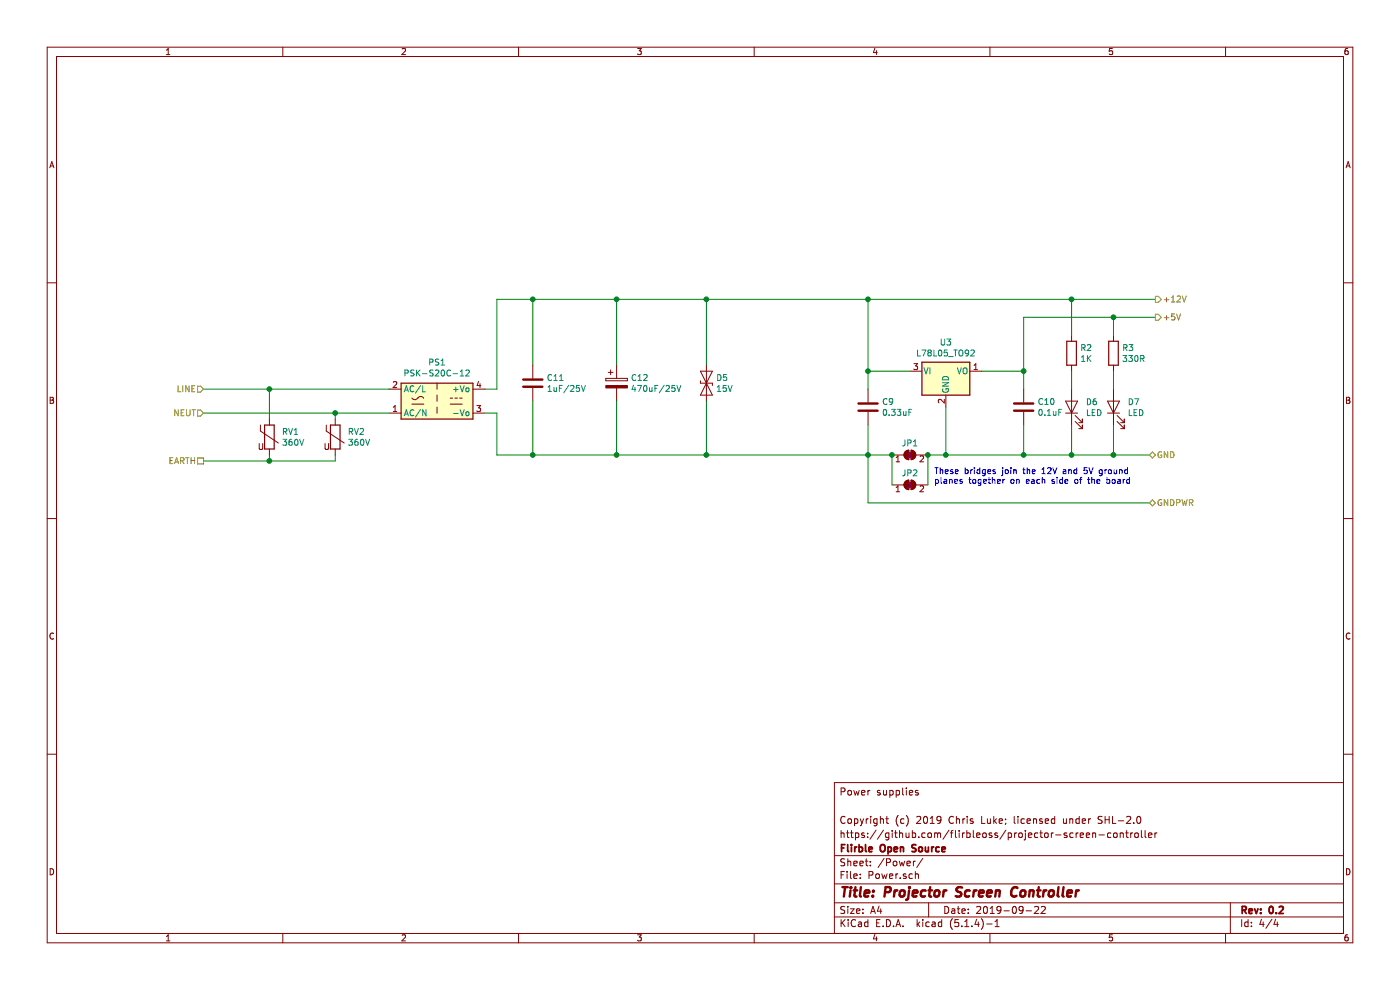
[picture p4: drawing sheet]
EESchema Schematic File Version 4
LIBS:projector-screen-controller-cache
EELAYER 30 0
EELAYER END
$Descr A4 11693 8268
encoding utf-8
Sheet 4 4
Title "Projector Screen Controller"
Date "2019-09-22"
Rev "0.2"
Comp "Flirble Open Source"
Comment1 "https://github.com/flirbleoss/projector-screen-controller"
Comment2 "Copyright (c) 2019 Chris Luke; licensed under SHL-2.0"
Comment3 ""
Comment4 "Power supplies"
$EndDescr
$Comp
L Regulator_Linear:L78L05_TO92 U3
U 1 1
P 7900 3100
F 0 "U3" H 7900 3342 50  0000 C CNN
F 1 "L78L05_TO92" H 7900 3251 50  0000 C CNN
F 2 "Package_TO_SOT_THT:TO-92L" H 7900 3325 50  0001 C CIN
F 3 "http://www.st.com/content/ccc/resource/technical/document/datasheet/15/55/e5/aa/23/5b/43/fd/CD00000446.pdf/files/CD00000446.pdf/jcr:content/translations/en.CD00000446.pdf" H 7900 3050 50  0001 C CNN
F 4 "ST" H 7900 3100 50  0001 C CNN "mfr"
F 5 "L78L05ABZ-TR" H 7900 3100 50  0001 C CNN "mpn"
F 6 "Mouser" H 7900 3100 50  0001 C CNN "Src1"
F 7 "511-L78L05ABZ-TR" H 7900 3100 50  0001 C CNN "Src1 Part"
F 8 "https://www.mouser.com/ProductDetail/511-L78L05ABZ-TR" H 7900 3100 50  0001 C CNN "Src1 URL"
	1    7900 3100
	1    0    0    -1  
$EndComp
Wire Wire Line
	7900 3400 7900 3800
Wire Wire Line
	8550 3100 8200 3100
Wire Wire Line
	7250 3100 7600 3100
$Comp
L Device:C C9
U 1 1
P 7250 3400
F 0 "C9" H 7365 3446 50  0000 L CNN
F 1 "0.33uF" H 7365 3355 50  0000 L CNN
F 2 "Capacitors_THT:C_Disc_D5.0mm_W2.5mm_P2.50mm" H 7288 3250 50  0001 C CNN
F 3 "~" H 7250 3400 50  0001 C CNN
F 4 "TDK" H 7250 3400 50  0001 C CNN "mfr"
F 5 "FG18X7R1H334KRT00" H 7250 3400 50  0001 C CNN "mpn"
F 6 "Mouser" H 7250 3400 50  0001 C CNN "Src1"
F 7 "810-FG18X7R1H334KRT0" H 7250 3400 50  0001 C CNN "Src1 Part"
F 8 "https://www.mouser.com/ProductDetail/810-FG18X7R1H334KRT0" H 7250 3400 50  0001 C CNN "Src1 URL"
	1    7250 3400
	1    0    0    -1  
$EndComp
$Comp
L Device:C C10
U 1 1
P 8550 3400
F 0 "C10" H 8665 3446 50  0000 L CNN
F 1 "0.1uF" H 8665 3355 50  0000 L CNN
F 2 "Capacitors_THT:C_Disc_D5.0mm_W2.5mm_P2.50mm" H 8588 3250 50  0001 C CNN
F 3 "~" H 8550 3400 50  0001 C CNN
F 4 "TDK" H 8550 3400 50  0001 C CNN "mfr"
F 5 "FG18X7R1H104KNT06" H 8550 3400 50  0001 C CNN "mpn"
F 6 "Mouser" H 8550 3400 50  0001 C CNN "Src1"
F 7 "810-FG18X7R1H104KNT6" H 8550 3400 50  0001 C CNN "Src1 Part"
F 8 "https://www.mouser.com/ProductDetail/810-FG18X7R1H104KNT6" H 8550 3400 50  0001 C CNN "Src1 URL"
	1    8550 3400
	1    0    0    -1  
$EndComp
Wire Wire Line
	8550 3550 8550 3800
Wire Wire Line
	8550 3800 7900 3800
Wire Wire Line
	7250 3800 7250 3550
Wire Wire Line
	7250 3100 7250 3250
Connection ~ 7250 3100
Wire Wire Line
	8550 3100 8550 3250
Connection ~ 8550 3100
$Comp
L Chris_Power:PSK-S20C-12 PS1
U 1 1
P 3650 3350
F 0 "PS1" H 3650 3675 50  0000 C CNN
F 1 "PSK-S20C-12" H 3650 3584 50  0000 C CNN
F 2 "Chris_Power:ACDC-Conv_CUI-PSK-S20C" H 3650 3050 50  0001 C CNN
F 3 "https://www.cui.com/product/resource/psk-s20c.pdf" H 4050 3000 50  0001 C CNN
F 4 "CUI" H 3650 3350 50  0001 C CNN "mfr"
F 5 "PSK-S20C-12" H 3650 3350 50  0001 C CNN "mpn"
F 6 "Mouser" H 3650 3350 50  0001 C CNN "Src1"
F 7 "490-PSK-S20C-12" H 3650 3350 50  0001 C CNN "Src1 Part"
F 8 "https://www.mouser.com/ProductDetail/490-PSK-S20C-12" H 3650 3350 50  0001 C CNN "Src1 URL"
	1    3650 3350
	1    0    0    -1  
$EndComp
$Comp
L Device:C C11
U 1 1
P 4450 3200
F 0 "C11" H 4565 3246 50  0000 L CNN
F 1 "1uF/25V" H 4565 3155 50  0000 L CNN
F 2 "Capacitors_THT:C_Disc_D5.0mm_W2.5mm_P2.50mm" H 4488 3050 50  0001 C CNN
F 3 "~" H 4450 3200 50  0001 C CNN
F 4 "TDK" H 4450 3200 50  0001 C CNN "mfr"
F 5 "FG18X7R1E105KRT00" H 4450 3200 50  0001 C CNN "mpn"
F 6 "Mouser" H 4450 3200 50  0001 C CNN "Src1"
F 7 "810-FG18X7R1E105KRT0" H 4450 3200 50  0001 C CNN "Src1 Part"
F 8 "https://www.mouser.com/ProductDetail/810-FG18X7R1E105KRT0" H 4450 3200 50  0001 C CNN "Src1 URL"
	1    4450 3200
	1    0    0    -1  
$EndComp
Wire Wire Line
	4050 3450 4150 3450
$Comp
L Device:CP C12
U 1 1
P 5150 3200
F 0 "C12" H 5268 3246 50  0000 L CNN
F 1 "470uF/25V" H 5268 3155 50  0000 L CNN
F 2 "Capacitor_THT:CP_Radial_D10.0mm_P2.50mm_P5.00mm" H 5188 3050 50  0001 C CNN
F 3 "https://www.mouser.com/datasheet/2/293/e-upw-1219485.pdf" H 5150 3200 50  0001 C CNN
F 4 "Nichicon" H 5150 3200 50  0001 C CNN "mfr"
F 5 "UPW1E471MPD" H 5150 3200 50  0001 C CNN "mpn"
F 6 "Mouser" H 5150 3200 50  0001 C CNN "Src1"
F 7 "647-UPW1E471MPD" H 5150 3200 50  0001 C CNN "Src1 Part"
F 8 "https://www.mouser.com/ProductDetail/647-UPW1E471MPD" H 5150 3200 50  0001 C CNN "Src1 URL"
	1    5150 3200
	1    0    0    -1  
$EndComp
Text HLabel 1700 3250 0    50   Input ~ 0
LINE
Text HLabel 1700 3450 0    50   Input ~ 0
NEUT
Wire Wire Line
	1700 3250 2250 3250
Wire Wire Line
	1700 3450 2800 3450
Text HLabel 9650 2500 2    50   Output ~ 0
+12V
Wire Wire Line
	7250 2500 7250 3100
Connection ~ 7250 2500
Wire Wire Line
	7250 2500 8950 2500
Text HLabel 9650 2650 2    50   Output ~ 0
+5V
Wire Wire Line
	8550 2650 8550 3100
Text HLabel 9600 3800 2    50   BiDi ~ 0
GND
Wire Wire Line
	8550 3800 8950 3800
Connection ~ 8550 3800
$Comp
L Device:Varistor RV?
U 1 1
P 2250 3650
AR Path="/5D700221" Ref="RV?"  Part="1" 
AR Path="/5D68B9FF/5D700221" Ref="RV1"  Part="1" 
F 0 "RV1" H 2353 3696 50  0000 L CNN
F 1 "360V" H 2353 3605 50  0000 L CNN
F 2 "Varistors:RV_Disc_D15.5_W7.2_P7.5" V 2180 3650 50  0001 C CNN
F 3 "https://www.mouser.com/datasheet/2/427/vdrs-101657.pdf" H 2250 3650 50  0001 C CNN
F 4 "Vishay" H 2250 3650 50  0001 C CNN "mfr"
F 5 "VDRS14T230BSE" H 2250 3650 50  0001 C CNN "mpn"
F 6 "Mouser" H 2250 3650 50  0001 C CNN "Src1"
F 7 "594-2381-595-52316" H 2250 3650 50  0001 C CNN "Src1 Part"
F 8 "https://www.mouser.com/ProductDetail/594-2381-595-52316" H 2250 3650 50  0001 C CNN "Src1 URL"
	1    2250 3650
	1    0    0    -1  
$EndComp
$Comp
L Device:Varistor RV?
U 1 1
P 2800 3650
AR Path="/5D700227" Ref="RV?"  Part="1" 
AR Path="/5D68B9FF/5D700227" Ref="RV2"  Part="1" 
F 0 "RV2" H 2903 3696 50  0000 L CNN
F 1 "360V" H 2903 3605 50  0000 L CNN
F 2 "Varistors:RV_Disc_D15.5_W7.2_P7.5" V 2730 3650 50  0001 C CNN
F 3 "https://www.mouser.com/datasheet/2/427/vdrs-101657.pdf" H 2800 3650 50  0001 C CNN
F 4 "Vishay" H 2800 3650 50  0001 C CNN "mfr"
F 5 "VDRS14T230BSE" H 2800 3650 50  0001 C CNN "mpn"
F 6 "Mouser" H 2800 3650 50  0001 C CNN "Src1"
F 7 "594-2381-595-52316" H 2800 3650 50  0001 C CNN "Src1 Part"
F 8 "https://www.mouser.com/ProductDetail/594-2381-595-52316" H 2800 3650 50  0001 C CNN "Src1 URL"
	1    2800 3650
	1    0    0    -1  
$EndComp
Wire Wire Line
	2250 3800 2250 3850
Wire Wire Line
	2800 3800 2800 3850
Wire Wire Line
	2800 3850 2250 3850
Connection ~ 2250 3850
Text HLabel 1700 3850 0    50   UnSpc ~ 0
EARTH
Wire Wire Line
	1700 3850 2250 3850
Wire Wire Line
	2250 3500 2250 3250
Connection ~ 2250 3250
Wire Wire Line
	2250 3250 3250 3250
Wire Wire Line
	2800 3500 2800 3450
Connection ~ 2800 3450
Wire Wire Line
	2800 3450 3250 3450
$Comp
L Device:D_TVS D5
U 1 1
P 5900 3200
F 0 "D5" V 5854 3279 50  0000 L CNN
F 1 "15V" V 5945 3279 50  0000 L CNN
F 2 "Diodes_THT:D_DO-41_SOD81_P12.70mm_Horizontal" H 5900 3200 50  0001 C CNN
F 3 "https://www.mouser.com/datasheet/2/427/15ke-240293.pdf" H 5900 3200 50  0001 C CNN
F 4 "Vishay" H 5900 3200 50  0001 C CNN "mfr"
F 5 "1.5KE15CA-E3/54" H 5900 3200 50  0001 C CNN "mpn"
F 6 "Mouser" H 5900 3200 50  0001 C CNN "Src1"
F 7 "625-1.5KE15CA-E3" H 5900 3200 50  0001 C CNN "Src1 Part"
F 8 "https://www.mouser.com/ProductDetail/625-1.5KE15CA-E3" H 5900 3200 50  0001 C CNN "Src1 URL"
	1    5900 3200
	0    1    1    0   
$EndComp
Wire Wire Line
	5900 3350 5900 3800
Wire Wire Line
	5900 3050 5900 2500
$Comp
L Device:LED D6
U 1 1
P 8950 3400
F 0 "D6" V 8989 3283 50  0000 R CNN
F 1 "LED" V 8898 3283 50  0000 R CNN
F 2 "LEDs:LED_D3.0mm" H 8950 3400 50  0001 C CNN
F 3 "~" H 8950 3400 50  0001 C CNN
	1    8950 3400
	0    -1   -1   0   
$EndComp
Wire Wire Line
	8950 3550 8950 3800
$Comp
L Device:R R2
U 1 1
P 8950 2950
F 0 "R2" H 9020 2996 50  0000 L CNN
F 1 "1K" H 9020 2905 50  0000 L CNN
F 2 "Resistor_THT:R_Axial_DIN0207_L6.3mm_D2.5mm_P10.16mm_Horizontal" V 8880 2950 50  0001 C CNN
F 3 "~" H 8950 2950 50  0001 C CNN
	1    8950 2950
	1    0    0    -1  
$EndComp
Wire Wire Line
	8950 2800 8950 2500
Wire Wire Line
	8950 3100 8950 3250
$Comp
L Device:LED D7
U 1 1
P 9300 3400
F 0 "D7" V 9339 3283 50  0000 R CNN
F 1 "LED" V 9248 3283 50  0000 R CNN
F 2 "LEDs:LED_D3.0mm" H 9300 3400 50  0001 C CNN
F 3 "~" H 9300 3400 50  0001 C CNN
	1    9300 3400
	0    -1   -1   0   
$EndComp
Wire Wire Line
	9300 3550 9300 3800
$Comp
L Device:R R3
U 1 1
P 9300 2950
F 0 "R3" H 9370 2996 50  0000 L CNN
F 1 "330R" H 9370 2905 50  0000 L CNN
F 2 "Resistor_THT:R_Axial_DIN0207_L6.3mm_D2.5mm_P10.16mm_Horizontal" V 9230 2950 50  0001 C CNN
F 3 "~" H 9300 2950 50  0001 C CNN
	1    9300 2950
	1    0    0    -1  
$EndComp
Wire Wire Line
	9300 3100 9300 3250
Wire Wire Line
	9300 2800 9300 2650
Wire Wire Line
	4150 3800 4450 3800
Connection ~ 5900 3800
Wire Wire Line
	5150 3350 5150 3800
Connection ~ 5150 3800
Wire Wire Line
	5150 3800 5900 3800
Wire Wire Line
	4450 3350 4450 3800
Connection ~ 4450 3800
Wire Wire Line
	4450 3800 5150 3800
Wire Wire Line
	4150 3450 4150 3800
Wire Wire Line
	4050 3250 4150 3250
Wire Wire Line
	4150 3250 4150 2500
Wire Wire Line
	4150 2500 4450 2500
Connection ~ 5900 2500
Wire Wire Line
	5150 3050 5150 2500
Connection ~ 5150 2500
Wire Wire Line
	5150 2500 5900 2500
Wire Wire Line
	4450 3050 4450 2500
Connection ~ 4450 2500
Wire Wire Line
	4450 2500 5150 2500
$Comp
L Jumper:SolderJumper_2_Bridged JP?
U 1 1
P 7600 3800
AR Path="/5D7501DC" Ref="JP?"  Part="1" 
AR Path="/5D68B9FF/5D7501DC" Ref="JP1"  Part="1" 
F 0 "JP1" H 7600 3900 50  0000 C CNN
F 1 "SolderJumper_2_Bridged" H 7900 3700 50  0001 C CNN
F 2 "Jumper:SolderJumper-2_P1.3mm_Bridged2Bar_RoundedPad1.0x1.5mm" H 7600 3800 50  0001 C CNN
F 3 "~" H 7600 3800 50  0001 C CNN
F 4 "1" H 7600 3800 50  0000 C CNN "DNP"
	1    7600 3800
	1    0    0    -1  
$EndComp
Wire Wire Line
	7750 3800 7900 3800
Connection ~ 7900 3800
Wire Wire Line
	7450 3800 7250 3800
Connection ~ 7250 3800
Text HLabel 9600 4200 2    50   BiDi ~ 0
GNDPWR
Wire Wire Line
	7250 4200 9600 4200
Connection ~ 8950 2500
Wire Wire Line
	8950 2500 9650 2500
Connection ~ 8950 3800
Wire Wire Line
	5900 3800 7250 3800
Wire Wire Line
	5900 2500 7250 2500
Connection ~ 9300 2650
Wire Wire Line
	9300 2650 9650 2650
Connection ~ 9300 3800
Wire Wire Line
	9300 3800 9600 3800
Wire Wire Line
	8550 2650 9300 2650
Wire Wire Line
	8950 3800 9300 3800
Wire Wire Line
	7250 4200 7250 3800
$Comp
L Jumper:SolderJumper_2_Bridged JP?
U 1 1
P 7600 4050
AR Path="/5D77C086" Ref="JP?"  Part="1" 
AR Path="/5D68B9FF/5D77C086" Ref="JP2"  Part="1" 
F 0 "JP2" H 7600 4150 50  0000 C CNN
F 1 "SolderJumper_2_Bridged" H 7900 3950 50  0001 C CNN
F 2 "Jumper:SolderJumper-2_P1.3mm_Bridged2Bar_RoundedPad1.0x1.5mm" H 7600 4050 50  0001 C CNN
F 3 "~" H 7600 4050 50  0001 C CNN
F 4 "1" H 7600 4050 50  0000 C CNN "DNP"
	1    7600 4050
	1    0    0    -1  
$EndComp
Wire Wire Line
	7450 4050 7450 3800
Connection ~ 7450 3800
Wire Wire Line
	7750 4050 7750 3800
Connection ~ 7750 3800
Text Notes 7800 4050 0    50   ~ 0
These bridges join the 12V and 5V ground\nplanes together on each side of the board
$EndSCHEMATC
